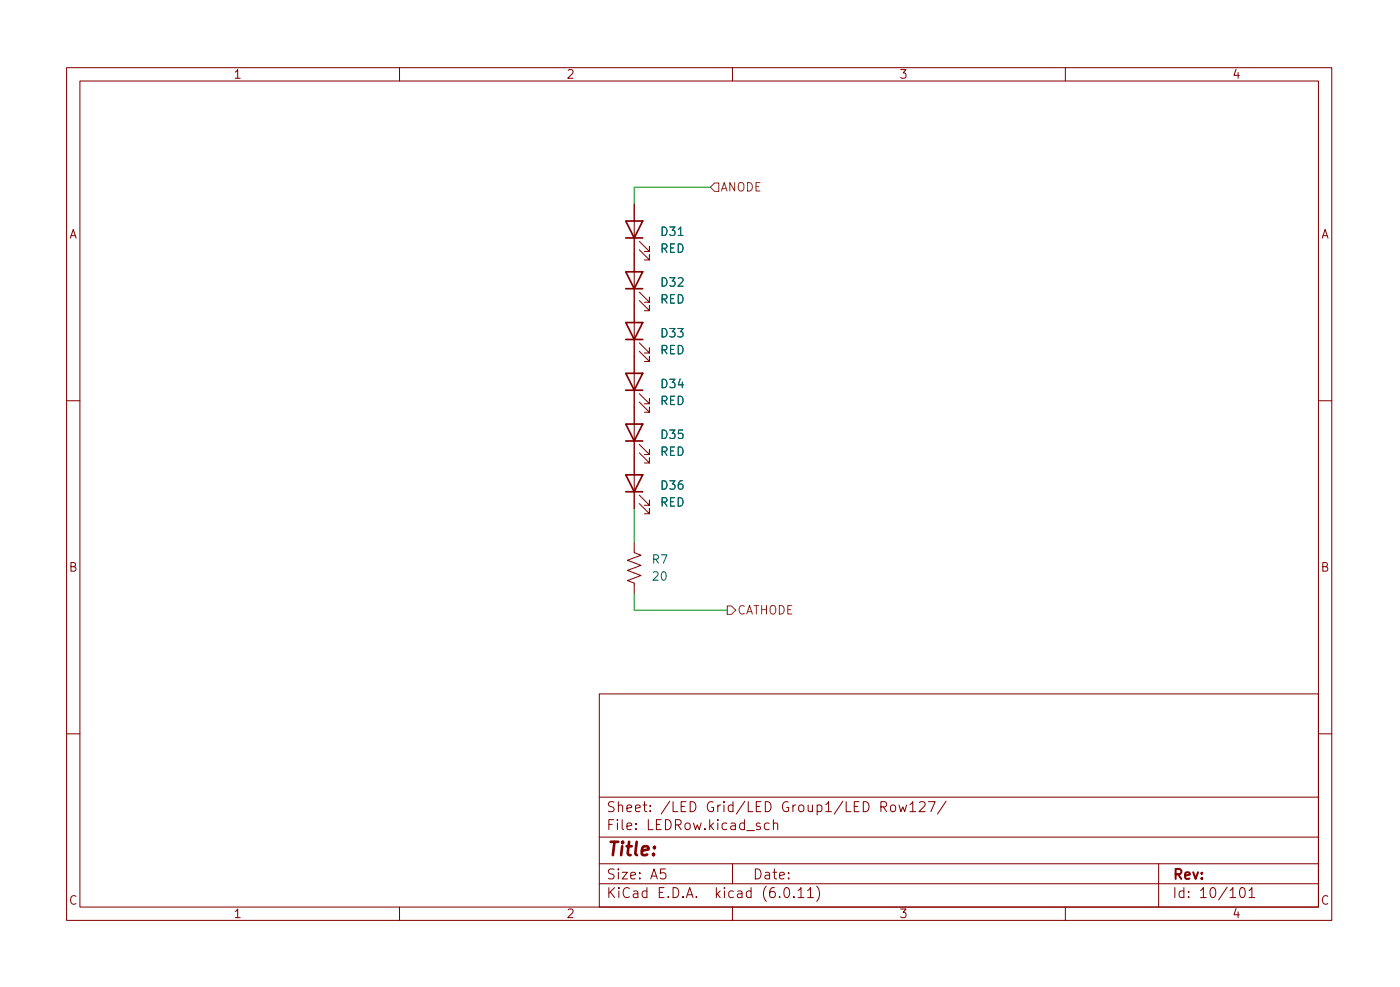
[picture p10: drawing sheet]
<svg xmlns="http://www.w3.org/2000/svg" width="210mm" height="148mm" viewBox="0 0 210 148" stroke-linecap="round" stroke-linejoin="round" font-family="sans-serif">
<g fill="none" stroke="#840000" stroke-width=".15">
<path d="M10 10.2h190v128h-190zM12 12.2h186v124h-186zM60 10.2v2M110 10.2v2M160 10.2v2M95.2 30.6v45.8M96 37.5l1.5 1.5v-.7v.7h-.7M96 36.2l1.5 1.6v-.8v.8h-.7M96 52.7l1.5 1.6v-.8v.8h-.7M96 51.5l1.5 1.5v-.8v.8h-.7M96 59.1l1.5 1.5v-.7v.7h-.7M96 45.1l1.5 1.5v-.7v.7h-.7"/>
<path d="M96 43.8l1.5 1.6v-.8v.8h-.7M10 60.2h2M96 60.4l1.5 1.5v-.8v.8h-.7M96 75.6l1.5 1.5v-.7v.7h-.7M96 74.3l1.5 1.6v-.8v.8h-.7M96 68l1.5 1.5v-.8v.8h-.7M96 66.7l1.5 1.5v-.7v.7h-.7M198 60.2h2M95.2 81.4v1.6l1.1 .3-2.1 .8 2.1 .8-2.1 .7 2.1 .8-2.1 .8 1 .3v1.6M10 110.2h2M90 104.2h108v32h-108zM90 119.7h108"/>
<path d="M198 110.2h2M60 136.2v2M90 132.7h108M90 129.7h108M90 125.7h108M95.5 124.4v.1M95.5 123.6v.2M97.7 121.7v.1M97.7 120.9v.2M103.7 120.3a.76 .76 0 0 1 .8 .8 .76 .76 0 0 1-.8 .7zM110 136.2v2M110 129.7v3"/>
<path d="M114.9 120.3a.76 .76 0 0 1 .9 .8 .76 .76 0 0 1-.9 .7zM116.2 123.7a.37 .37 0 0 1 .6 .1v.7M116.2 123v1.5M122.7 133a1.72 1.72 0 0 1 0 2.3M129.7 120.3a.76 .76 0 0 1 .8 .8 .76 .76 0 0 1-.8 .7zM142.1 120.3l-1.3 1.9M160 136.2v2M174 129.7v6.5M186.3 133.4l.4-.2a.94 .94 0 0 1 0 1.5h-.2a.91 .91 0 0 1-.2-1.3zM187.6 133.7l.4-.5v1.5M187.6 134.7h.8"/>
</g>
<path d="M94 33.2h2.5l-1.3 2.5zM94 35.7h2.5M94 48.4h2.5l-1.3 2.6zM94 56h2.5l-1.3 2.6zM94 40.8h2.5l-1.3 2.5zM94 51h2.5M94 58.6h2.5M94 43.3h2.5M94 71.3h2.5l-1.3 2.5zM94 63.7h2.5l-1.3 2.5zM94 73.8h2.5M94 66.2h2.5" fill="none" stroke="#840000" stroke-width=".25"/>
<path d="M101.9 35.3h.7" fill="none" stroke="#006464" stroke-width=".15"/>
<path d="M107.3 27.5h.6v1.2h-.6l-.6-.6zM109.2 91h.7l.6 .6-.6 .6h-.7z" fill="none" stroke="#725600" stroke-width=".15"/>
<path d="M106.7 28.1h-11.5v2.5M95.2 76.4v5M95.2 89.1v2.5h14" fill="none" stroke="#009600" stroke-width=".15"/>
<text font-size="2.8" fill="#840000" x="91" y="129.1">Title:</text>
<g font-size="2.1" fill="#840000">
<text x="91" y="125.1">File:</text>
<text x="91" y="122.4">Sheet:</text>
<text x="97.4" y="125.1">LEDRow.kicad_sch</text>
<text x="99.2" y="122.4">/LED</text>
<text x="106.2" y="122.4">Grid/LED</text>
<text x="117.6" y="122.4">Group1/LED</text>
<text x="132.5" y="122.4">Row127/</text>
<text x="91" y="135.3">KiCad</text>
<text x="91" y="132.5">Size:</text>
<text x="97.7" y="132.5">A5</text>
<text x="98.7" y="135.3">E.D.A.</text>
<text x="107.6" y="135.3">kicad</text>
<text x="113" y="132.5">Date:</text>
<text x="114.8" y="135.3">(6.0.11)</text>
<text x="176" y="132.5">Rev:</text>
<text x="176" y="135.3">Id:</text>
<text x="180.1" y="135.3">10/101</text>
</g>
<g font-size="1.8" fill="#840000">
<text x="35" y="12.2">1</text>
<text x="85" y="12.2">2</text>
<text x="135" y="12.2">3</text>
<text x="185" y="12.2">4</text>
<text x="10.4" y="36.2">A</text>
<text x="198.4" y="36.2">A</text>
<text x="10.3" y="86.2">B</text>
<text x="198.3" y="86.2">B</text>
<text x="10.3" y="136.2">C</text>
<text x="198.3" y="136.2">C</text>
<text x="35" y="138.2">1</text>
<text x="85" y="138.2">2</text>
<text x="135" y="138.2">3</text>
<text x="185" y="138.2">4</text>
</g>
<g font-size="1.8" fill="#725600">
<text x="108.1" y="29.1">ANODE</text>
<text x="110.7" y="92.6">CATHODE</text>
</g>
<g font-size="1.8" fill="#006464">
<text x="99.1" y="35.8">D31</text>
<text x="99.1" y="38.3">RED</text>
<text x="99.1" y="43.4">D32</text>
<text x="99.1" y="46">RED</text>
<text x="99.1" y="51">D33</text>
<text x="99.1" y="53.6">RED</text>
<text x="99.1" y="58.7">D34</text>
<text x="99.1" y="61.2">RED</text>
<text x="99.1" y="66.3">D35</text>
<text x="99.1" y="68.8">RED</text>
<text x="99.1" y="73.9">D36</text>
<text x="99.1" y="76.4">RED</text>
<text x="97.8" y="85">R7</text>
<text x="97.8" y="87.5">20</text>
</g>
</svg>
